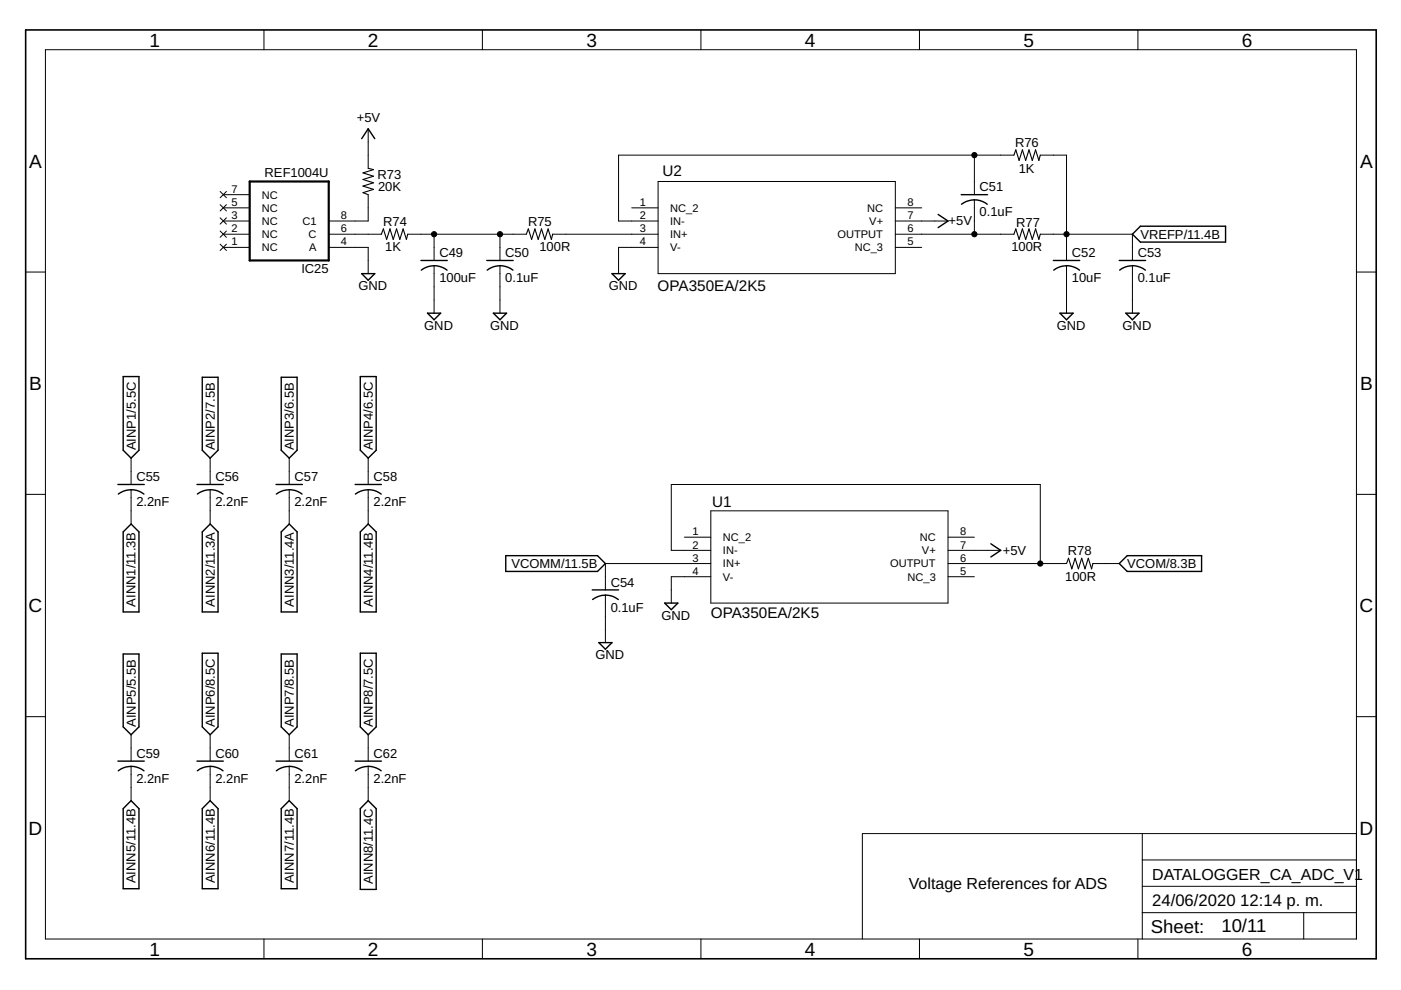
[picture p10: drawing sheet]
<svg xmlns="http://www.w3.org/2000/svg" width="297mm" height="210mm" viewBox="0 0 297 210" stroke-linecap="round" stroke-linejoin="round" font-family="sans-serif">
<g fill="none" stroke="#000" stroke-width=".3">
<path d="M76.7 29.4l1.4-2.1 1.4 2.1M76.7 58h2.8l-1.4 1.4zM89.2 55.2h5.6M89.3 57.3a4.4 4.4 0 0 1 5.5 0M103.2 55.2h5.6M103.3 57.3a4.4 4.4 0 0 1 5.5 0M129.8 58h2.7l-1.4 1.4zM198.9 45.5l2.1 1.4-2.1 1.4M203.8 41.3h5.6M203.9 43.3a4.5 4.5 0 0 1 5.4 0M223.3 55.2h5.6M223.4 57.3a4.4 4.4 0 0 1 5.5 0"/>
<path d="M237.3 55.2h5.6M237.4 57.3a4.4 4.4 0 0 1 5.4 0M240.1 49.7l1.7-1.7h18v3.3h-18zM26.1 79.8h3.4v15.7l-1.7 1.6-1.7-1.6zM42.9 80h3.3v15.5l-1.6 1.6-1.7-1.6zM59.6 80h3.4v15.5l-1.7 1.6-1.7-1.6zM76.4 79.8h3.4v15.7l-1.7 1.6-1.7-1.6zM90.6 66.4h2.8l-1.4 1.4zM104.6 66.4h2.8l-1.4 1.4zM224.7 66.4h2.8l-1.4 1.4zM238.7 66.4h2.8l-1.4 1.4zM25 102.7h5.6"/>
<path d="M25.1 104.8a4.4 4.4 0 0 1 5.4 0M27.8 111.1l1.7 1.7v17h-3.4v-17zM41.8 102.7h5.5M41.8 104.8a4.4 4.4 0 0 1 5.5 0M42.9 112.8l1.7-1.7 1.6 1.7v17h-3.3zM58.5 102.7h5.6M58.6 104.8a4.5 4.5 0 0 1 5.5 0M59.6 112.8l1.7-1.7 1.7 1.7v17h-3.4zM75.3 102.7h5.6M75.4 104.8a4.5 4.5 0 0 1 5.4 0M76.4 112.8l1.7-1.7 1.7 1.7v17h-3.4zM107.2 117.8h19.5l1.7 1.7-1.7 1.7h-19.5z"/>
<path d="M210.1 115.3l2.1 1.4-2.1 1.4M237.3 119.5l1.7-1.7h15.8v3.4h-15.8zM26.1 138.7h3.4v15.4l-1.7 1.7-1.7-1.7zM42.9 138.5h3.3v15.6l-1.6 1.7-1.7-1.7zM59.6 138.7h3.4v15.4l-1.7 1.7-1.7-1.7zM76.4 138.5h3.4v15.6l-1.7 1.7-1.7-1.7zM125.6 125.1h5.5M127 136.2h2.8l-1.4 1.4zM128.4 126.2a4.4 4.4 0 0 1 2.7 .9M128.4 126.2l-1.2 .1-1.6 .8M140.9 127.9h2.8l-1.4 1.4zM25 161.4h5.6"/>
<path d="M27.8 162.5l1.7 .3 1 .6M27.8 162.5h-.6a4.2 4.2 0 0 0-2.1 .9M27.8 169.8l1.7 1.6v17h-3.4v-17zM41.8 161.4h5.5M44.6 162.5l1.7 .3 1 .6M44.6 162.5h-.6a4.2 4.2 0 0 0-2.2 .9M44.6 169.8l1.6 1.6v17h-3.3v-17zM58.5 161.4h5.6M61.3 162.5l1.7 .3 1.1 .6M61.3 162.5l-1.1 .1-1.6 .8M61.3 169.8l1.7 1.6v17h-3.4v-17zM75.3 161.4h5.6"/>
<path d="M78.1 162.5l1.7 .3 1 .6M78.1 162.5l-1.2 .1-1.5 .8M78.1 169.8l1.7 1.6v17.2h-3.4v-17.2z"/>
</g>
<g fill="none" stroke="#000" stroke-width=".21">
<path d="M9.6 10.5h278v188.6h-278zM56 6.3v4.2M102.3 6.3v4.2M148.6 6.3v4.2M194.9 6.3v4.2M241.3 6.3v4.2M78.1 27.3v8.4M139.5 38.5h50.3v19.5h-50.3zM206.6 32.9v8.4M215 32.9h-83.9v14h8.4M220.6 32.9h5.5v22.3M5.4 57.7h4.2"/>
<path d="M46.7 51.8l1.3 1.3M46.7 49l1.3 1.3M46.7 46.2l1.3 1.3M46.7 43.4l1.3 1.3M46.7 40.6l1.3 1.3M47.3 44.1h5.6M47.3 46.9h5.6M47.3 49.7h5.6M47.3 52.5h5.6M47.3 41.3h5.6M48 51.8l-1.3 1.3M48 49l-1.3 1.3"/>
<path d="M48 46.2l-1.3 1.3M48 43.4l-1.3 1.3M48 40.6l-1.3 1.3M69.7 49.7h11.2M69.7 52.5h8.4v5.5M78.1 41.3v5.6h-8.4M86.4 49.7h25.2M92 49.7v5.5M92 56.3v10.1M106 49.7v5.5M106 56.3v10.1M117.2 49.7h22.3"/>
<path d="M133.9 44.1h5.6M139.5 52.5h-8.4v5.5M189.8 44.1h5.6M189.8 46.9h11.2M189.8 49.7h25.2M189.8 52.5h5.6M206.6 42.4v7.3M220.6 49.7h19.5v5.5M226.1 56.3v10.1M240.1 56.3v10.1M287.6 57.7h4.2M27.8 97.1v5.6"/>
<path d="M44.6 97.1v5.6M61.3 97.1v5.6M78.1 97.1v5.6M5.4 104.8h4.2M27.8 103.8v7.3M44.6 103.8v7.3M61.3 103.8v7.3M78.1 103.8v7.3M145.1 113.9h5.6M150.7 116.7h-8.4v-14h78.3v16.8M150.7 119.5h-22.3v5.6M150.7 108.3h50.3v19.6h-50.3z"/>
<path d="M201 113.9h5.6M201 116.7h11.2M201 119.5h25.1M231.7 119.5h5.6M287.6 104.8h4.2M128.4 126.2v10M150.7 122.3h-8.4v5.6M201 122.3h5.6M5.4 152h4.2M27.8 155.8v5.6M44.6 155.8v5.6M61.3 155.8v5.6"/>
<path d="M78.1 155.8v5.6M287.6 152h4.2M27.8 162.5v7.3M44.6 162.5v7.3M61.3 162.5v7.3M78.1 162.5v7.3M242.2 176.7v22.4M287.6 176.7h-104.8v22.4M56 199.1v4.2M102.3 199.1v4.2M148.6 199.1v4.2M194.9 199.1v4.2"/>
<path d="M241.3 199.1v4.2M242.2 193.5h45.4M242.2 187.9h45.4M242.2 182.3h45.4M276.4 193.5v5.6"/>
</g>
<path d="M5.4 6.3h286.4v197h-286.4z" fill="none" stroke="#000" stroke-width=".34"/>
<path d="M78.1 35.7l1.1 .3-2.2 .7 2.2 .7-2.2 .7 2.2 .7-2.2 .7 2.2 .7-2.2 .7 1.1 .4M215 32.9l.4-1.1 .7 2.2 .7-2.2 .7 2.2 .7-2.2 .7 2.2 .7-2.2 .7 2.2 .3-1.1M80.9 49.7l.4-1.2 .7 2.3 .7-2.3 .7 2.3 .7-2.3 .7 2.3 .7-2.3 .7 2.3 .2-1.1M111.6 49.7l.4-1.2 .7 2.3 .7-2.3 .7 2.3 .7-2.3 .7 2.3 .7-2.3 .7 2.3 .3-1.1M215 49.7l.4-1.2 .7 2.3 .7-2.3 .7 2.3 .7-2.3 .7 2.3 .7-2.3 .7 2.3 .3-1.1M226.1 119.5l.4-1.1 .7 2.2 .7-2.2 .7 2.2 .7-2.2 .7 2.2 .7-2.2 .7 2.2 .3-1.1" fill="none" stroke="#000" stroke-width=".23"/>
<path d="M52.9 38.5h16.8v16.7h-16.8z" fill="none" stroke="#000" stroke-width=".47"/>
<g fill="#000" stroke="#000" stroke-width=".21">
<circle cx="206.6" cy="32.9" r=".55"/>
<circle cx="92" cy="49.7" r=".55"/>
<circle cx="106" cy="49.7" r=".55"/>
<circle cx="206.6" cy="49.7" r=".55"/>
<circle cx="226.1" cy="49.7" r=".55"/>
<circle cx="220.6" cy="119.5" r=".55"/>
</g>
<g font-size="4">
<text x="31.7" y="9.9">1</text>
<text x="78" y="9.9">2</text>
<text x="124.3" y="9.9">3</text>
<text x="170.7" y="9.9">4</text>
<text x="217" y="9.9">5</text>
<text x="263.3" y="9.9">6</text>
<text x="6.2" y="35.5">A</text>
<text x="288.4" y="35.5">A</text>
<text x="6.2" y="82.7">B</text>
<text x="288.4" y="82.7">B</text>
<text x="6.1" y="129.8">C</text>
<text x="288.2" y="129.8">C</text>
<text x="6.1" y="177">D</text>
<text x="288.2" y="177">D</text>
<text x="31.7" y="202.6">1</text>
<text x="78" y="202.6">2</text>
<text x="124.3" y="202.6">3</text>
<text x="170.7" y="202.6">4</text>
<text x="217" y="202.6">5</text>
<text x="263.3" y="202.6">6</text>
</g>
<g font-size="3.9">
<text x="244" y="197.8">Sheet:</text>
<text x="259" y="197.7">10/11</text>
</g>
<g font-size="3.5">
<text x="244.3" y="192.1">24/06/2020</text>
<text x="263" y="192.1">12:14 p. m.</text>
</g>
<g font-size="3.4">
<text x="192.7" y="188.5">Voltage References for ADS</text>
<text x="244.3" y="186.5">DATALOGGER_CA_ADC_V1</text>
</g>
<g font-size="3.2">
<text x="140.5" y="37.3">U2</text>
<text x="139.4" y="61.7">OPA350EA/2K5</text>
<text x="151" y="107.5">U1</text>
<text x="150.7" y="131">OPA350EA/2K5</text>
</g>
<g font-size="2.8">
<text x="75.7" y="25.9">+5V</text>
<text x="215.2" y="31.2">R76</text>
<text x="56.1" y="37.6">REF1004U</text>
<text x="80" y="37.9">R73</text>
<text x="80.2" y="40.6">20K</text>
<text x="207.7" y="40.6">C51</text>
<text x="216" y="36.6">1K</text>
<text x="81.2" y="48">R74</text>
<text x="112" y="47.9">R75</text>
<text x="201.1" y="47.8">+5V</text>
<text x="207.7" y="45.9">0.1uF</text>
<text x="81.7" y="53.3">1K</text>
<text x="114.4" y="53.3">100R</text>
<text x="214.4" y="53.2">100R</text>
<text x="215.4" y="48.1">R77</text>
<text x="241.8" y="50.6">VREFP/11.4B</text>
<text x="63.9" y="57.9">IC25</text>
<text x="93.2" y="59.8">100uF</text>
<text x="93.2" y="54.5">C49</text>
<text x="107.1" y="59.8">0.1uF</text>
<text x="107.1" y="54.5">C50</text>
<text x="227.3" y="59.8">10uF</text>
<text x="227.3" y="54.5">C52</text>
<text x="241.2" y="59.8">0.1uF</text>
<text x="241.2" y="54.5">C53</text>
<text x="76" y="61.5">GND</text>
<text x="129.1" y="61.5">GND</text>
<text x="89.9" y="69.9">GND</text>
<text x="103.9" y="69.9">GND</text>
<text x="224" y="69.9">GND</text>
<text x="238" y="69.9">GND</text>
<text x="28.8" y="95.5" transform="rotate(-90 28.8 95.5)">AINP1/5.5C</text>
<text x="45.5" y="95.5" transform="rotate(-90 45.5 95.5)">AINP2/7.5B</text>
<text x="62.3" y="95.5" transform="rotate(-90 62.3 95.5)">AINP3/6.5B</text>
<text x="79.1" y="95.5" transform="rotate(-90 79.1 95.5)">AINP4/6.5C</text>
<text x="28.9" y="107.3">2.2nF</text>
<text x="28.9" y="102">C55</text>
<text x="45.7" y="107.3">2.2nF</text>
<text x="45.7" y="102">C56</text>
<text x="62.4" y="107.3">2.2nF</text>
<text x="62.4" y="102">C57</text>
<text x="79.2" y="107.3">2.2nF</text>
<text x="79.2" y="102">C58</text>
<text x="212.6" y="117.6">+5V</text>
<text x="226.4" y="117.7">R78</text>
<text x="108.4" y="120.5">VCOMM/11.5B</text>
<text x="129.5" y="124.4">C54</text>
<text x="225.8" y="123.1">100R</text>
<text x="239" y="120.5">VCOM/8.3B</text>
<text x="28.8" y="128.6" transform="rotate(-90 28.8 128.6)">AINN1/11.3B</text>
<text x="45.5" y="128.6" transform="rotate(-90 45.5 128.6)">AINN2/11.3A</text>
<text x="62.3" y="128.6" transform="rotate(-90 62.3 128.6)">AINN3/11.4A</text>
<text x="79" y="128.6" transform="rotate(-90 79 128.6)">AINN4/11.4B</text>
<text x="129.5" y="129.7">0.1uF</text>
<text x="140.2" y="131.4">GND</text>
<text x="126.3" y="139.7">GND</text>
<text x="28.8" y="154.1" transform="rotate(-90 28.8 154.1)">AINP5/5.5B</text>
<text x="45.5" y="154.1" transform="rotate(-90 45.5 154.1)">AINP6/8.5C</text>
<text x="62.3" y="154.1" transform="rotate(-90 62.3 154.1)">AINP7/8.5B</text>
<text x="79.1" y="154.1" transform="rotate(-90 79.1 154.1)">AINP8/7.5C</text>
<text x="28.9" y="160.7">C59</text>
<text x="45.7" y="160.7">C60</text>
<text x="62.4" y="160.7">C61</text>
<text x="79.2" y="160.7">C62</text>
<text x="28.9" y="166">2.2nF</text>
<text x="45.7" y="166">2.2nF</text>
<text x="62.4" y="166">2.2nF</text>
<text x="79.2" y="166">2.2nF</text>
<text x="28.8" y="187.3" transform="rotate(-90 28.8 187.3)">AINN5/11.4B</text>
<text x="45.5" y="187.3" transform="rotate(-90 45.5 187.3)">AINN6/11.4B</text>
<text x="62.3" y="187.3" transform="rotate(-90 62.3 187.3)">AINN7/11.4B</text>
<text x="79" y="187.4" transform="rotate(-90 79 187.4)">AINN8/11.4C</text>
</g>
<g font-size="2.3">
<text x="49" y="40.9">7</text>
<text x="49" y="46.5">3</text>
<text x="49" y="43.7">5</text>
<text x="55.5" y="47.7">NC</text>
<text x="55.5" y="44.9">NC</text>
<text x="55.5" y="42.1">NC</text>
<text x="64.1" y="47.7">C1</text>
<text x="72.3" y="46.5">8</text>
<text x="135.6" y="43.7">1</text>
<text x="135.6" y="46.5">2</text>
<text x="142.1" y="44.9">NC_2</text>
<text x="142.1" y="47.7">IN-</text>
<text x="183.9" y="44.9">NC</text>
<text x="184.3" y="47.7">V+</text>
<text x="192.4" y="46.5">7</text>
<text x="192.4" y="43.7">8</text>
<text x="49" y="52">1</text>
<text x="49" y="49.3">2</text>
<text x="55.5" y="53.3">NC</text>
<text x="55.5" y="50.5">NC</text>
<text x="65.4" y="50.5">C</text>
<text x="65.6" y="53.3">A</text>
<text x="72.3" y="52">4</text>
<text x="72.3" y="49.3">6</text>
<text x="135.6" y="49.3">3</text>
<text x="135.6" y="52">4</text>
<text x="142.1" y="50.5">IN+</text>
<text x="142.1" y="53.3">V-</text>
<text x="177.6" y="50.5">OUTPUT</text>
<text x="181.2" y="53.3">NC_3</text>
<text x="192.4" y="52">5</text>
<text x="192.4" y="49.3">6</text>
<text x="146.8" y="113.5">1</text>
<text x="203.6" y="113.5">8</text>
<text x="146.8" y="116.3">2</text>
<text x="146.8" y="119.1">3</text>
<text x="153.3" y="114.7">NC_2</text>
<text x="153.3" y="117.5">IN-</text>
<text x="195" y="114.7">NC</text>
<text x="195.5" y="117.5">V+</text>
<text x="203.6" y="119.1">6</text>
<text x="203.6" y="116.3">7</text>
<text x="146.8" y="121.9">4</text>
<text x="153.3" y="120.3">IN+</text>
<text x="153.3" y="123.1">V-</text>
<text x="188.7" y="120.3">OUTPUT</text>
<text x="192.4" y="123.1">NC_3</text>
<text x="203.6" y="121.9">5</text>
</g>
</svg>
